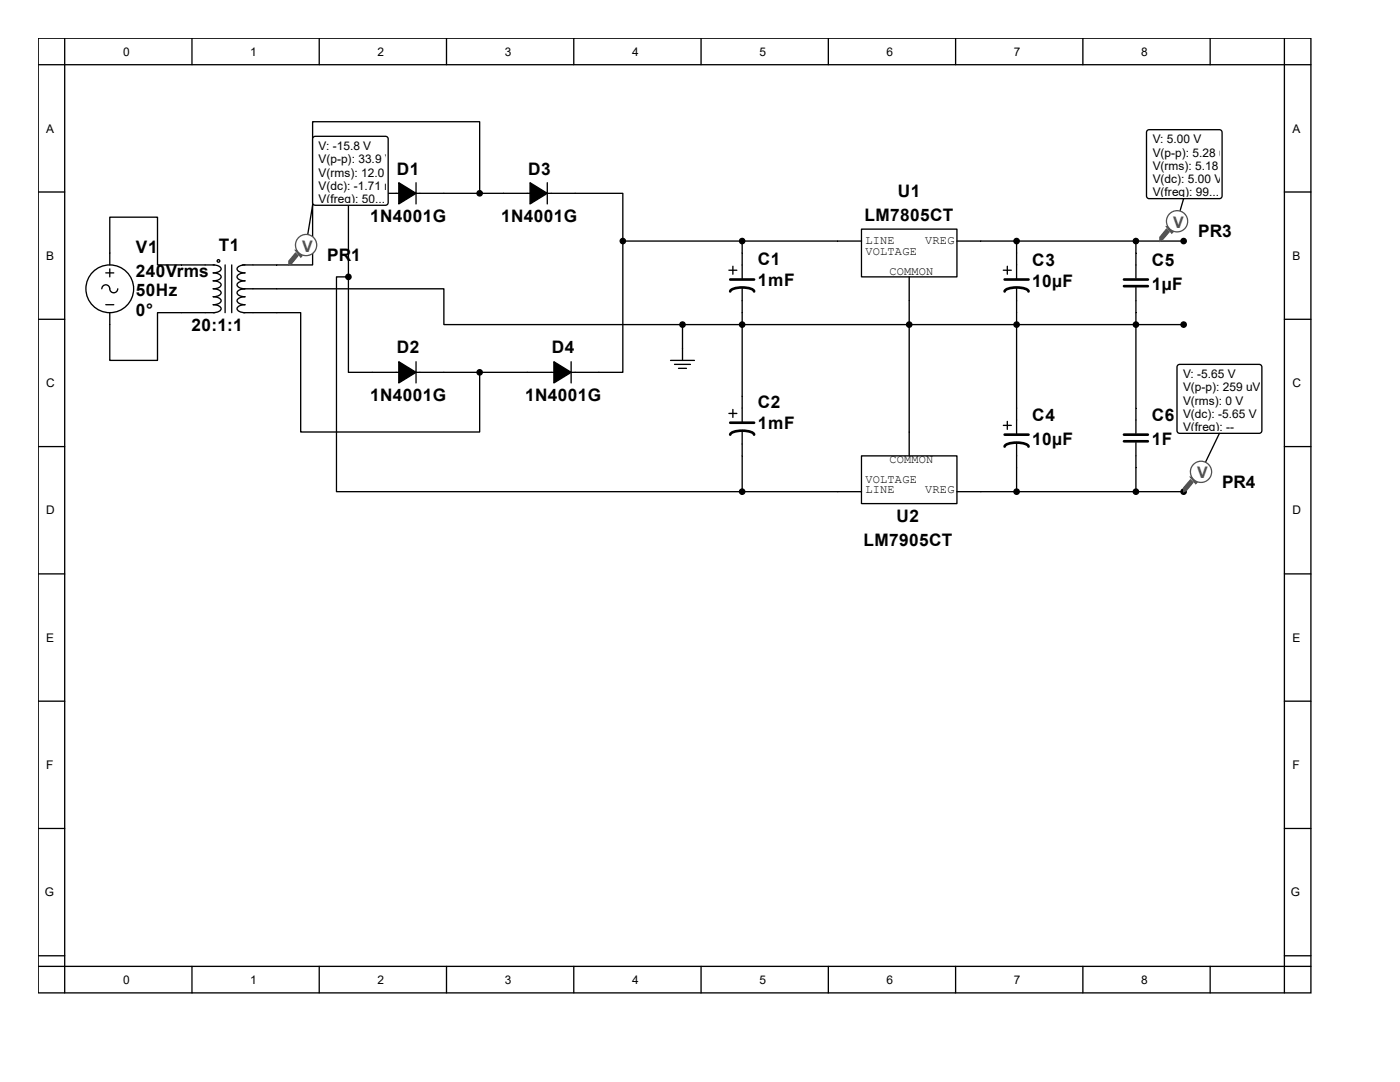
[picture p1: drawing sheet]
<svg xmlns="http://www.w3.org/2000/svg" width="279mm" height="216mm" viewBox="0 0 279 216" stroke-linecap="round" stroke-linejoin="round" font-family="sans-serif">
<g fill="none" stroke="#000" stroke-width=".26">
<path d="M7.6 7.6h254v190.5h-254zM7.6 12.9h254M12.9 7.6v190.5M38.3 7.6v5.3M63.7 7.6v5.3M89.1 7.6v5.3M114.5 7.6v5.3M139.9 7.6v5.3M165.3 7.6v5.3M190.7 7.6v5.3M216.1 7.6v5.3M241.5 7.6v5.3"/>
<path d="M256.3 7.6v190.5M7.6 38.3h5.3M83 36.5v4.2M95.7 38.6v-14.3h-33.3v28.6h-14M109.2 36.5v4.2M256.3 38.3h5.3M20.3 57.6a.79 .79 0 0 1 .8-.8 .79 .79 0 0 1 .8 .8 .79 .79 0 0 0 .8 .8 .79 .79 0 0 0 .8-.8M21.1 54.5h1.6M21.9 52.9v-9.6h9.5v9.6h11.4M21.9 53.7v1.5M42.5 52.9a1.54 1.54 0 0 1 1.6 .8 1.31 1.31 0 0 1-1.6 .8 1.54 1.54 0 0 1 1.6 .7 1.31 1.31 0 0 1-1.6 .8 1.54 1.54 0 0 1 1.6 .8 1.31 1.31 0 0 1-1.6 .8 1.54 1.54 0 0 1 1.6 .8 1.31 1.31 0 0 1-1.6 .8 1.54 1.54 0 0 1 1.6 .8 1.31 1.31 0 0 1-1.6 .8 1.54 1.54 0 0 1 1.6 .8 1.31 1.31 0 0 1-1.6 .8M44.9 52.9v9.5"/>
<path d="M46.2 52.9v9.5M48.4 57.6h40.2v7.2h47.6M48.9 52.9a1.54 1.54 0 0 0-1.6 .8 1.31 1.31 0 0 0 1.6 .8 1.54 1.54 0 0 0-1.6 .7 1.31 1.31 0 0 0 1.6 .8 1.54 1.54 0 0 0-1.6 .8 1.31 1.31 0 0 0 1.6 .8 1.54 1.54 0 0 0-1.6 .8 1.31 1.31 0 0 0 1.6 .8 1.54 1.54 0 0 0-1.6 .8 1.31 1.31 0 0 0 1.6 .8 1.54 1.54 0 0 0-1.6 .8 1.31 1.31 0 0 0 1.6 .8M69.5 55.2h-2.3v42.9h80.9M124.3 48.1v26.2h-54.8v-19.1M124.3 48.1v-9.5h-54.8v16.6M124.3 48.1h47.6M145.5 53.9h1.6M146.3 53.1v1.6M148.1 48.1v7.7M148.1 57.4v26.9M171.9 45.7h19.1v9.5h-19.1z"/>
<path d="M181.5 55.2v35.8M191 48.1h45.2M200.2 53.9h1.6M201 53.1v1.6M202.9 48.1v7.7M202.9 57.4v29.3M226.7 48.1v7.4M226.7 57.4v29.1M7.6 63.7h5.3M21.1 60.8h1.6M21.9 62.4v9.5h9.5v-9.5h11.4M48.6 62.4h11.4v23.8h35.7v-11.9"/>
<path d="M83 72.2v4.2M114 72.2v4.2M133.8 71.9h4.8M134.6 72.7h3.2M135.4 73.5h1.6M136.2 64.8v7.1M136.2 64.8h100M256.3 63.7h5.3M7.6 89.1h5.3M145.5 82.5h1.6M146.3 81.7v1.6M148.1 98.1h23.8"/>
<path d="M148.1 85.9v12.2M171.9 91h19.1v9.5h-19.1zM191 98.1h45.2M200.2 84.9h1.6M201 84.1v1.6M202.9 88.3v9.8M226.7 88.3v9.8M256.3 89.1h5.3M7.6 114.5h5.3M256.3 114.5h5.3M7.6 139.9h5.3M256.3 139.9h5.3"/>
<path d="M7.6 165.3h5.3M256.3 165.3h5.3M7.6 190.7h5.3M7.6 192.8h254M38.3 192.8v5.3M63.7 192.8v5.3M89.1 192.8v5.3M114.5 192.8v5.3M139.9 192.8v5.3M165.3 192.8v5.3M190.7 192.8v5.3M216.1 192.8v5.3"/>
<path d="M241.5 192.8v5.3M256.3 190.7h5.3"/>
<circle cx="21.9" cy="57.6" r="4.8"/>
<circle cx="43.6" cy="52.1" r=".26"/>
</g>
<g fill="#000" stroke="#000" stroke-width=".26">
<path d="M79.6 36.5l3.4 2.1-3.4 2.1zM105.8 36.5l3.4 2.1-3.4 2.1zM79.6 72.2l3.4 2.1-3.4 2.1zM110.5 72.2l3.5 2.1-3.5 2.1z"/>
<circle cx="95.7" cy="38.6" r=".53"/>
<circle cx="69.5" cy="55.2" r=".53"/>
<circle cx="124.3" cy="48.1" r=".53"/>
<circle cx="148.1" cy="48.1" r=".53"/>
<circle cx="202.9" cy="48.1" r=".53"/>
<circle cx="226.7" cy="48.1" r=".53"/>
<circle cx="236.2" cy="48.1" r=".53"/>
<circle cx="95.7" cy="74.3" r=".53"/>
<circle cx="136.2" cy="64.8" r=".53"/>
<circle cx="148.1" cy="64.8" r=".53"/>
<circle cx="181.5" cy="64.8" r=".53"/>
<circle cx="202.9" cy="64.8" r=".53"/>
<circle cx="226.7" cy="64.8" r=".53"/>
<circle cx="236.2" cy="64.8" r=".53"/>
<circle cx="148.1" cy="98.1" r=".53"/>
<circle cx="202.9" cy="98.1" r=".53"/>
<circle cx="226.7" cy="98.1" r=".53"/>
<circle cx="236.2" cy="98.1" r=".53"/>
</g>
<path d="M145.7 58.2a2.44 2.44 0 0 1 2.4-.8l1.2 .1a1.27 1.27 0 0 1 1.2 .7M145.7 55.8h4.8M200.5 58.2a2.44 2.44 0 0 1 2.4-.8l1.2 .1a1.27 1.27 0 0 1 1.2 .7M200.5 55.8h4.8M224.3 55.8h4.8M224.3 57.1h4.8M145.7 86.7a2.44 2.44 0 0 1 2.4-.8l1.2 .1a1.27 1.27 0 0 1 1.2 .7M145.7 84.3h4.8M200.5 89.1a2.44 2.44 0 0 1 2.4-.8l1.2 .1a1.27 1.27 0 0 1 1.2 .7M200.5 86.7h4.8M224.3 86.7h4.8M224.3 88.1h4.8" fill="none" stroke="#000" stroke-width=".53"/>
<path d="M62.7 27.3h14.5l.3 .4-.1 13-.5 .3-14.2-.1-.3-.5v-12.7z" fill-rule="evenodd" fill="#fff" stroke="#000" stroke-width=".26"/>
<path d="M62.4 41l-1.3 7.9" fill="none" stroke="#000" stroke-width=".26"/>
<path d="M59 50.5l.5 .5-1.3 1.6-.5 .3v-.8z" fill-rule="evenodd" fill="#505050"/>
<path d="M59 50.5l.5 .5-1.3 1.6-.5 .3v-.8z" fill="none" stroke="#505050" stroke-width=".25"/>
<path d="M59 50h.2l1.1 1-.3 .3z" fill-rule="evenodd" fill="#505050"/>
<path d="M59 50h.2l1.1 1-.3 .3z" fill="none" stroke="#505050" stroke-width=".25"/>
<circle cx="61.1" cy="48.9" r="2.12" fill="#fff"/>
<circle cx="61.1" cy="48.9" r="2.12" fill="none" stroke="#505050" stroke-width=".25"/>
<path d="M229.1 25.9h14.5l.3 .5-.1 13-.4 .2h-14.3l-.3-.5v-12.7z" fill-rule="evenodd" fill="#fff" stroke="#000" stroke-width=".26"/>
<path d="M236.2 39.6l-1.3 4.5" fill="none" stroke="#000" stroke-width=".26"/>
<path d="M232.8 45.7l.5 .6-1.3 1.5-.5 .3v-.8z" fill-rule="evenodd" fill="#505050"/>
<path d="M232.8 45.7l.5 .6-1.3 1.5-.5 .3v-.8z" fill="none" stroke="#505050" stroke-width=".25"/>
<path d="M232.8 45.2h.2l1.1 1.1-.3 .2z" fill-rule="evenodd" fill="#505050"/>
<path d="M232.8 45.2h.2l1.1 1.1-.3 .2z" fill="none" stroke="#505050" stroke-width=".25"/>
<circle cx="234.9" cy="44.2" r="2.12" fill="#fff"/>
<circle cx="234.9" cy="44.2" r="2.12" fill="none" stroke="#505050" stroke-width=".25"/>
<path d="M235.2 72.8h16.4l.2 .4v13l-.5 .3-16.1-.1-.3-.5v-12.7z" fill-rule="evenodd" fill="#fff" stroke="#000" stroke-width=".26"/>
<path d="M243.4 86.5l-3.7 7.6" fill="none" stroke="#000" stroke-width=".26"/>
<path d="M237.6 95.8l.5 .5-1.3 1.6-.6 .2v-.8z" fill-rule="evenodd" fill="#505050"/>
<path d="M237.6 95.8l.5 .5-1.3 1.6-.6 .2v-.8z" fill="none" stroke="#505050" stroke-width=".25"/>
<path d="M237.6 95.2h.2l1.1 1.1-.3 .2z" fill-rule="evenodd" fill="#505050"/>
<path d="M237.6 95.2h.2l1.1 1.1-.3 .2z" fill="none" stroke="#505050" stroke-width=".25"/>
<circle cx="239.7" cy="94.2" r="2.12" fill="#fff"/>
<circle cx="239.7" cy="94.2" r="2.12" fill="none" stroke="#505050" stroke-width=".25"/>
<g font-size="3.4">
<text x="79.2" y="34.8">D1</text>
<text x="105.4" y="34.8">D3</text>
<text x="179.2" y="39.3">U1</text>
<text x="73.9" y="44.4">1N4001G</text>
<text x="100" y="44.4">1N4001G</text>
<text x="172.6" y="44.1">LM7805CT</text>
<text x="239.1" y="47.3">PR3</text>
<text x="27.1" y="50.4">V1</text>
<text x="43.6" y="50.2">T1</text>
<text x="65.3" y="52.1">PR1</text>
<text x="151.3" y="52.8">C1</text>
<text x="206" y="53.1">C3</text>
<text x="229.9" y="53.1">C5</text>
<text x="27.1" y="55.2">240Vrms</text>
<text x="27.1" y="59.1">50Hz</text>
<text x="151.3" y="57.1">1mF</text>
<text x="206" y="57.3">10µF</text>
<text x="229.9" y="57.8">1µF</text>
<text x="27.1" y="63.1">0°</text>
<text x="38.2" y="66">20:1:1</text>
<text x="79.2" y="70.5">D2</text>
<text x="110.1" y="70.5">D4</text>
<text x="73.9" y="80.1">1N4001G</text>
<text x="104.8" y="80.1">1N4001G</text>
<text x="151.3" y="81.4">C2</text>
<text x="151.3" y="85.6">1mF</text>
<text x="206" y="84">C4</text>
<text x="206" y="88.8">10µF</text>
<text x="229.9" y="84">C6</text>
<text x="229.9" y="88.8">1F</text>
<text x="243.9" y="97.3">PR4</text>
<text x="178.9" y="104.1">U2</text>
<text x="172.3" y="108.9">LM7905CT</text>
</g>
<g font-size="3.2" fill="#505050">
<text x="234.1" y="45.5">V</text>
<text x="60.3" y="50.2">V</text>
<text x="238.9" y="95.5">V</text>
</g>
<g font-size="2.4">
<text x="24.6" y="11.1">0</text>
<text x="50" y="11.1">1</text>
<text x="75.4" y="11.1">2</text>
<text x="100.8" y="11.1">3</text>
<text x="126.2" y="11.1">4</text>
<text x="151.6" y="11.1">5</text>
<text x="177" y="11.1">6</text>
<text x="202.4" y="11.1">7</text>
<text x="227.8" y="11.1">8</text>
<text x="9.2" y="26.5">A</text>
<text x="63.6" y="29.9">V: -15.8 V</text>
<text x="230.1" y="28.6">V: 5.00 V</text>
<text x="257.9" y="26.5">A</text>
<text x="63.6" y="32.6">V(p-p): 33.9 V</text>
<text x="63.6" y="35.2">V(rms): 12.0 V</text>
<text x="230.1" y="31.2">V(p-p): 5.28 uV</text>
<text x="230.1" y="33.9">V(rms): 5.18 V</text>
<text x="63.6" y="37.9">V(dc): -1.71 mV</text>
<text x="63.6" y="40.5">V(freq): 50...</text>
<text x="230.1" y="36.5">V(dc): 5.00 V</text>
<text x="230.1" y="39.2">V(freq): 99...</text>
<text x="9.2" y="51.9">B</text>
<text x="172.7" y="48.8">LINE</text>
<text x="172.7" y="50.9">VOLTAGE</text>
<text x="184.6" y="48.8">VREG</text>
<text x="257.9" y="51.9">B</text>
<text x="177.5" y="54.9">COMMON</text>
<text x="9.2" y="77.3">C</text>
<text x="236.1" y="75.4">V: -5.65 V</text>
<text x="257.9" y="77.3">C</text>
<text x="236.1" y="78.1">V(p-p): 259 uV</text>
<text x="236.1" y="80.7">V(rms): 0 V</text>
<text x="236.1" y="83.4">V(dc): -5.65 V</text>
<text x="236.1" y="86">V(freq): --</text>
<text x="177.5" y="92.3">COMMON</text>
<text x="172.7" y="98.4">LINE</text>
<text x="172.7" y="96.3">VOLTAGE</text>
<text x="184.6" y="98.4">VREG</text>
<text x="9.2" y="102.7">D</text>
<text x="257.9" y="102.7">D</text>
<text x="9.2" y="128.1">E</text>
<text x="257.9" y="128.1">E</text>
<text x="9.2" y="153.5">F</text>
<text x="257.9" y="153.5">F</text>
<text x="8.9" y="178.9">G</text>
<text x="257.6" y="178.9">G</text>
<text x="24.6" y="196.3">0</text>
<text x="50" y="196.3">1</text>
<text x="75.4" y="196.3">2</text>
<text x="100.8" y="196.3">3</text>
<text x="126.2" y="196.3">4</text>
<text x="151.6" y="196.3">5</text>
<text x="177" y="196.3">6</text>
<text x="202.4" y="196.3">7</text>
<text x="227.8" y="196.3">8</text>
</g>
</svg>
